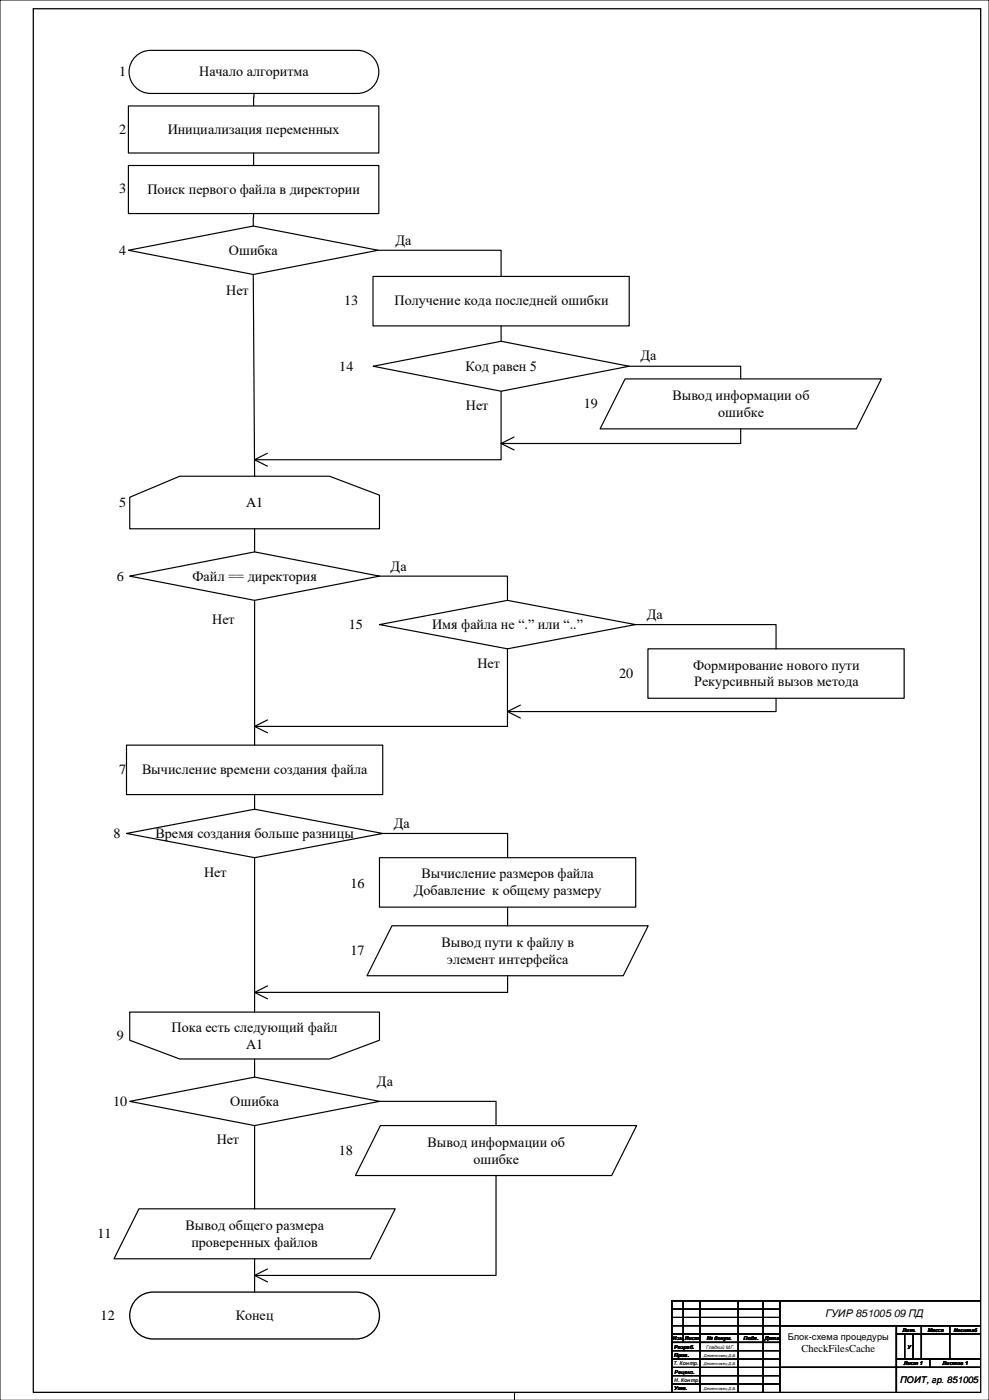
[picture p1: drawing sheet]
<svg xmlns="http://www.w3.org/2000/svg" width="594mm" height="841mm" viewBox="0 0 594 841" stroke-linecap="round" stroke-linejoin="round" font-family="sans-serif">
<path d="M403 796h65M403 791h65M403 786h65M403 811h65M403 816h65M543 801v15M548 801v15M309 836v5M403 821h65M403 826h65M403 831h65M0 841v-841h594v841" fill="none" stroke="#000" stroke-width=".6"/>
<g fill="none" stroke="#000" stroke-width=".76">
<path d="M20 5h569v831h-569zM410 781v25M420 781v55M443 781v55M458 781v55M468 781v55M468 796h120M538 796v40M553 796v20M570 796v20M589 781h-185v55M403 806h65"/>
<path d="M403 801h65M538 801h50M538 816h50M558 816v5M468 821h120"/>
</g>
<path d="M82 781a14 14 0 0 1 10-5h122a14 14 0 0 1 14 14 14 14 0 0 1-14 14h-122a14 14 0 0 1-13-8 14 14 0 0 1 3-15z" fill-rule="evenodd" fill="#fff"/>
<path d="M82 781a14 14 0 0 1 10-5h122a14 14 0 0 1 14 14 14 14 0 0 1-14 14h-122a14 14 0 0 1-13-8 14 14 0 0 1 3-15z" fill="none" stroke="#000" stroke-width=".79"/>
<path d="M81 35a13 13 0 0 1 9-5h125a13 13 0 0 1 13 13 13 13 0 0 1-13 13h-125a13 13 0 0 1-11-8 13 13 0 0 1 2-13z" fill-rule="evenodd" fill="#fff"/>
<path d="M81 35a13 13 0 0 1 9-5h125a13 13 0 0 1 13 13 13 13 0 0 1-13 13h-125a13 13 0 0 1-11-8 13 13 0 0 1 2-13z" fill="none" stroke="#000" stroke-width=".71"/>
<path d="M77 64h151v28h-151z" fill-rule="evenodd" fill="#fff"/>
<path d="M77 64h151v28h-151z" fill="none" stroke="#000" stroke-width=".71"/>
<path d="M77 99h151v29h-151z" fill-rule="evenodd" fill="#fff"/>
<path d="M77 99h151v29h-151z" fill="none" stroke="#000" stroke-width=".71"/>
<path d="M77 150l75-14 75 14-75 15z" fill-rule="evenodd" fill="#fff"/>
<path d="M77 150l75-14 75 14-75 15z" fill="none" stroke="#000" stroke-width=".71"/>
<path d="M224 166h154v30h-154z" fill-rule="evenodd" fill="#fff"/>
<path d="M224 166h154v30h-154z" fill="none" stroke="#000" stroke-width=".71"/>
<path d="M224 220l77-15 77 15-77 15z" fill-rule="evenodd" fill="#fff"/>
<path d="M224 220l77-15 77 15-77 15z" fill="none" stroke="#000" stroke-width=".71"/>
<path d="M375 228h154l-15 30h-154z" fill-rule="evenodd" fill="#fff"/>
<path d="M375 228h154l-15 30h-154z" fill="none" stroke="#000" stroke-width=".71"/>
<path d="M78 299l30-13h90l30 11v21h-150z" fill-rule="evenodd" fill="#fff"/>
<path d="M78 299l30-13h90l30 11v21h-150z" fill="none" stroke="#000" stroke-width=".71"/>
<g fill="#fff">
<path d="M148 297h10v10h-10z" fill-rule="evenodd"/>
<path d="M78 608h150v17l-30 11h-90l-30-11z" fill-rule="evenodd"/>
</g>
<path d="M78 608h150v17l-30 11h-90l-30-11z" fill="none" stroke="#000" stroke-width=".71"/>
<path d="M103 612h100v20h-100z" fill-rule="evenodd" fill="#fff"/>
<path d="M153 56l-1 8M152 92v7M152 128v8M227 150h74v16M152 165l1 121M301 196v9M378 220h67v8M301 235v41h-148M445 258v8h-144M161 272l-8 4 8 4M309 262l-8 4 8 4" fill="none" stroke="#000" stroke-width=".71"/>
<path d="M78 346l75-15 75 15-75 15z" fill-rule="evenodd" fill="#fff"/>
<path d="M78 346l75-15 75 15-75 15z" fill="none" stroke="#000" stroke-width=".71"/>
<path d="M228 375l77-14 77 14-77 15z" fill-rule="evenodd" fill="#fff"/>
<path d="M228 375l77-14 77 14-77 15z" fill="none" stroke="#000" stroke-width=".71"/>
<path d="M389 390h154v29h-154z" fill-rule="evenodd" fill="#fff"/>
<path d="M153 318v13M228 346h77v15M382 375h84v15M389 390h154v29h-154z" fill="none" stroke="#000" stroke-width=".71"/>
<path d="M76 448h154v29h-154z" fill-rule="evenodd" fill="#fff"/>
<path d="M76 448h154v29h-154z" fill="none" stroke="#000" stroke-width=".71"/>
<path d="M76 501l77-15 77 15-77 14z" fill-rule="evenodd" fill="#fff"/>
<path d="M76 501l77-15 77 15-77 14z" fill="none" stroke="#000" stroke-width=".71"/>
<path d="M228 515h154v30h-154z" fill-rule="evenodd" fill="#fff"/>
<path d="M228 515h154v30h-154z" fill="none" stroke="#000" stroke-width=".71"/>
<path d="M235 556h154l-15 30h-154z" fill-rule="evenodd" fill="#fff"/>
<path d="M153 361v87M305 390v46h-152M466 419v8h-161M161 432l-8 4 8 4M313 423l-8 4 8 4M153 477v9M153 515v93M230 501h75v14M235 556h154l-15 30h-154zM305 545v11M161 592l-8 4 8 4M305 586v10h-152" fill="none" stroke="#000" stroke-width=".71"/>
<path d="M78 661l75-14 75 14-75 15z" fill-rule="evenodd" fill="#fff"/>
<path d="M153 636v11M78 661l75-14 75 14-75 15z" fill="none" stroke="#000" stroke-width=".71"/>
<path d="M228 676h154l-15 30h-154z" fill-rule="evenodd" fill="#fff"/>
<path d="M228 661h70v15M228 676h154l-15 30h-154z" fill="none" stroke="#000" stroke-width=".71"/>
<path d="M83 726h154l-15 30h-154z" fill-rule="evenodd" fill="#fff"/>
<path d="M153 676v50M298 706v60h-145M83 726h154l-15 30h-154zM153 756v20M161 762l-8 4 8 4" fill="none" stroke="#000" stroke-width=".71"/>
<g font-size="8.5">
<text x="72" y="46">1</text>
<text x="120" y="46">Начало алгоритма</text>
<text x="72" y="80">2</text>
<text x="101" y="80">Инициализация переменных</text>
<text x="72" y="116">3</text>
<text x="89" y="116">Поиск первого файла в директории</text>
<text x="238" y="147">Да</text>
<text x="72" y="153">4</text>
<text x="138" y="153">Ошибка</text>
<text x="136" y="177">Нет</text>
<text x="207" y="183">13</text>
<text x="237" y="183">Получение кода последней ошибки</text>
<text x="385" y="216">Да</text>
<text x="204" y="223">14</text>
<text x="280" y="223">Код равен 5</text>
<text x="351" y="245">19</text>
<text x="404" y="240">Вывод информации об</text>
<text x="280" y="246">Нет</text>
<text x="431" y="250">ошибке</text>
<text x="72" y="304">5</text>
<text x="148" y="304">A1</text>
<text x="235" y="343">Да</text>
<text x="70" y="349">6</text>
<text x="116" y="349">Файл == директория</text>
<text x="388" y="372">Да</text>
<text x="128" y="374">Нет</text>
<text x="210" y="378">15</text>
<text x="260" y="378">Имя файла не “.” или “..”</text>
<text x="287" y="401">Нет</text>
<text x="372" y="407">20</text>
<text x="416" y="402">Формирование нового пути</text>
<text x="417" y="412">Рекурсивный вызов метода</text>
<text x="72" y="465">7</text>
<text x="85" y="465">Вычисление времени создания файла</text>
<text x="237" y="497">Да</text>
<text x="68" y="503">8</text>
<text x="93" y="503">Время создания больше разницы</text>
<text x="123" y="526">Нет</text>
<text x="253" y="528">Вычисление размеров файла</text>
<text x="211" y="533">16</text>
<text x="249" y="538">Добавление к общему размеру</text>
<text x="265" y="569">Вывод пути к файлу в</text>
<text x="211" y="574">17</text>
<text x="268" y="579">элемент интерфейса</text>
<text x="103" y="620">Пока есть следующий файл</text>
<text x="70" y="625">9</text>
<text x="148" y="630">A1</text>
<text x="226" y="652">Да</text>
<text x="68" y="664">10</text>
<text x="138" y="664">Ошибка</text>
<text x="130" y="687">Нет</text>
<text x="257" y="689">Вывод информации об</text>
<text x="204" y="694">18</text>
<text x="284" y="699">ошибке</text>
<text x="59" y="744">11</text>
<text x="111" y="739">Вывод общего размера</text>
<text x="115" y="749">проверенных файлов</text>
<text x="60" y="793">12</text>
<text x="142" y="793">Конец</text>
</g>
<g font-size="6.3">
<text x="496" y="791">ГУИР 851005</text>
<text x="537" y="791">09 ПД</text>
<text x="481" y="812">CheckFilesCache</text>
</g>
<g font-size="5.6">
<text x="473" y="805">Блок-схема процедуры</text>
<text x="541" y="831">ПОИТ, гр. 851005</text>
</g>
<g font-size="3.2">
<text x="542" y="800">Лит.</text>
<text x="557" y="800">Масса</text>
<text x="404" y="805">Изм</text>
<text x="405" y="810">Разраб.</text>
<text x="411" y="805">Лист</text>
<text x="424" y="805">№ докум.</text>
<text x="446" y="805">Подп.</text>
<text x="459" y="805">Дата</text>
<text x="545" y="810">У</text>
<text x="405" y="815">Пров.</text>
<text x="404" y="820">Т. Контр.</text>
<text x="543" y="820">Лист 1</text>
<text x="566" y="820">Листов 1</text>
<text x="405" y="825">Реценз.</text>
<text x="405" y="830">Н. Контр.</text>
<text x="405" y="835">Утв.</text>
</g>
<g font-size="2.9">
<text x="573" y="800">Масштаб</text>
<text x="424" y="810">Гладкий М.Г.</text>
</g>
<g font-size="2.4">
<text x="423" y="815">Деменковец Д.В.</text>
<text x="423" y="820">Деменковец Д.В.</text>
<text x="423" y="835">Деменковец Д.В.</text>
</g>
</svg>
